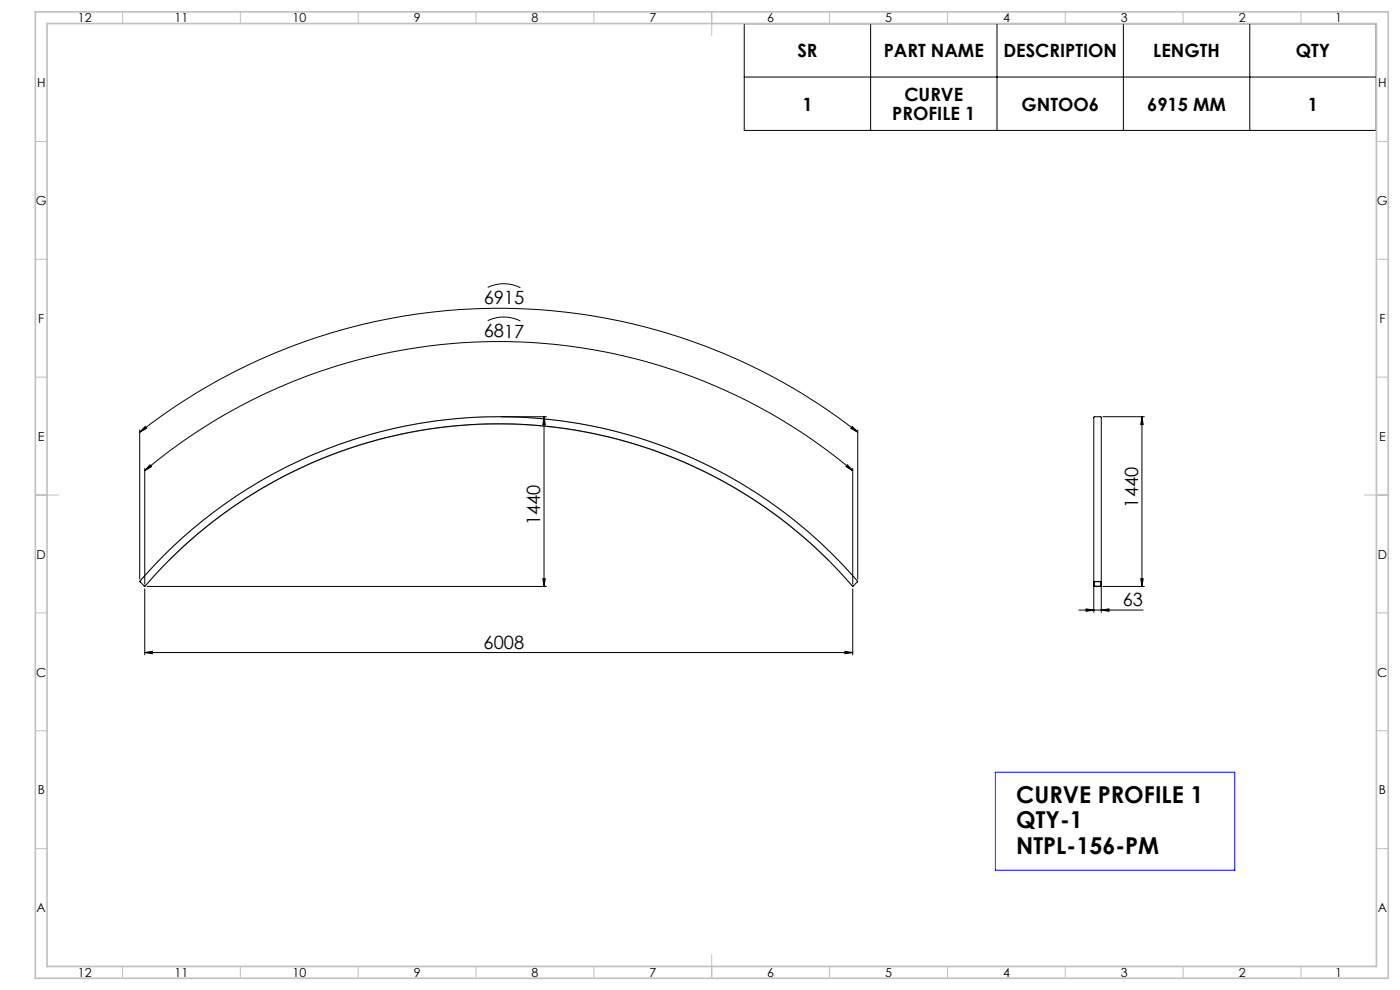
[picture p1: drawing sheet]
<svg xmlns="http://www.w3.org/2000/svg" width="594mm" height="420mm" viewBox="0 0 594 420" stroke-linecap="round" stroke-linejoin="round" font-family="sans-serif">
<g fill="none" stroke="#000" stroke-width=".42">
<path d="M315.8 10.1h268.1v45.2h-268.1zM369.4 10.1v45.2M423 10.1v45.2M476.6 10.1v45.2M530.3 10.1v45.2M315.8 32.7h268.1M206.9 136a15.6 15.6 0 0 1 13.9 .2M206.9 121.9a15.6 15.6 0 0 1 13.9 .2M212.6 176.8h19.2M230.8 176.8l.6 3.3h-1.1zM230.8 176.8v72M467.9 176.8h17.6"/>
<path d="M484.5 176.8l.5 3.3h-1zM484.5 176.8v72M59.3 182.4v63.3M59.3 183.4a247 247 0 0 1 304.6 0M61.4 198.7v49.1M61.4 199.7a233.3 233.3 0 0 1 300.4 0M61.6 181l.6 .7-2.9 1.7zM63.6 197.2l.7 .8-2.9 1.7zM359.6 197.2l2.2 2.5-2.8-1.7zM361.6 181l2.3 2.4-2.9-1.7zM361.8 198.7v49.1M363.9 182.4v63.3"/>
<path d="M69.1 236.1a200.7 200.7 0 0 1 294.8 10.7l-2.1 2a198 198 0 0 0-300.4 0l-2.1-2.1zM61.4 249.8v28M62.4 248.8h169.4M230.3 245.5h1.1l-.6 3.3zM361.8 249.8v28M457.7 258.8h27.3M460.8 258.3l3.3 .5-3.3 .5zM464.1 246.9v-69.8l.3-.3h2.6l.3 .2v69.9M464.1 246.9h3.2M464.1 248.6h3.2M464.1 246.9v12.9M464.3 246.9l2.7-.1 .1 1.8-2.8 .1z"/>
<path d="M467.3 258.8l3.2-.5v1zM467.3 246.9v12.9M467.9 248.8h17.6M484 245.5h1l-.5 3.3zM61.4 276.8l3.3-.5v1zM61.4 276.8h300.4M358.5 276.3l3.3 .5-3.3 .5z"/>
</g>
<g fill="none" stroke="#c0c0c0" stroke-width=".42">
<path d="M52 5v5M102 5v5M152 5v5M202 5v5M252 5v5M302 5v10M352 5v5M402 5v5M452 5v5M502 5v5M552 5v5M15 60h5"/>
<path d="M584 60h5M15 110h5M584 110h5M15 160h5M584 160h5M15 210h10M579 210h10M59.3 246.7a201 201 0 0 1 304.6 0M61.4 248.8a198.3 198.3 0 0 1 300.4 0M15 260h5M584 260h5M15 310h5"/>
<path d="M584 310h5M15 360h5M584 360h5M52 410v5M102 410v5M152 410v5M202 410v5M252 410v5M302 405v10M352 410v5M402 410v5M452 410v5"/>
<path d="M502 410v5M552 410v5"/>
</g>
<path d="M71.6 237.8a198 198 0 0 1 280 0" fill="none" stroke="#808080" stroke-width=".42"/>
<path d="M15 5h574v410h-574zM20 10h564v400h-564z" fill="none" stroke="#c0c0c0" stroke-width=".7"/>
<path d="M422.3 327.6h101.6v41.6h-101.6z" fill="none" stroke="#00f" stroke-width=".42"/>
<g fill="#000">
<path d="M359.6 197.2l2.2 2.5-2.8-1.7zM63.6 197.2l.7 .8-2.9 1.7z"/>
<path d="M361.6 181l2.3 2.4-2.9-1.7zM61.6 181l.6 .7-2.9 1.7z"/>
<path d="M230.3 245.5h1.1l-.6 3.3zM230.8 176.8l.6 3.3h-1.1z"/>
<path d="M467.3 258.8l3.2-.5v1zM460.8 258.3l3.3 .5-3.3 .5z"/>
<path d="M484 245.5h1l-.5 3.3zM484.5 176.8l.5 3.3h-1z"/>
<path d="M61.4 276.8l3.3-.5v1zM358.5 276.3l3.3 .5-3.3 .5z"/>
</g>
<g font-size="9.9">
<text x="431.2" y="340.6">CURVE PROFILE 1</text>
<text x="431.2" y="351.4">QTY-1</text>
<text x="431.2" y="362.3">NTPL-156-PM</text>
</g>
<g font-size="7.8">
<text x="338.3" y="24.3">SR</text>
<text x="375" y="24.3">PART NAME</text>
<text x="425.7" y="24.3">DESCRIPTION</text>
<text x="489.3" y="24.3">LENGTH</text>
<text x="549.8" y="24.3">QTY</text>
<text x="340.4" y="46.9">1</text>
<text x="383.7" y="43">CURVE</text>
<text x="433.4" y="46.9">GNTOO6</text>
<text x="486.7" y="46.9">6915 MM</text>
<text x="554.9" y="46.9">1</text>
<text x="378.6" y="50.8">PROFILE 1</text>
<text x="205.2" y="129" transform="rotate(1 205.2 129)">6915</text>
<text x="205.2" y="143.1" transform="rotate(1 205.2 143.1)">6817</text>
<text x="482.8" y="215.3" transform="rotate(-90 482.8 215.3)">1440</text>
<text x="229.2" y="222.9" transform="rotate(-90 229.2 222.9)">1440</text>
<text x="476.4" y="257.1">63</text>
<text x="205.2" y="275.1">6008</text>
</g>
<g font-size="5.3">
<text x="33.1" y="9.5">12</text>
<text x="74.1" y="9.5">11</text>
<text x="124.1" y="9.5">10</text>
<text x="175.6" y="9.5">9</text>
<text x="225.6" y="9.5">8</text>
<text x="275.6" y="9.5">7</text>
<text x="325.6" y="9.5">6</text>
<text x="375.6" y="9.5">5</text>
<text x="425.6" y="9.5">4</text>
<text x="475.6" y="9.5">3</text>
<text x="525.6" y="9.5">2</text>
<text x="566.6" y="9.5">1</text>
<text x="15.7" y="37">H</text>
<text x="584.7" y="37">H</text>
<text x="15.2" y="87">G</text>
<text x="584.2" y="87">G</text>
<text x="16.2" y="137">F</text>
<text x="585.2" y="137">F</text>
<text x="16.1" y="187">E</text>
<text x="585.1" y="187">E</text>
<text x="15.5" y="237">D</text>
<text x="584.5" y="237">D</text>
<text x="15.4" y="287">C</text>
<text x="584.4" y="287">C</text>
<text x="16" y="337.1">B</text>
<text x="585" y="337.1">B</text>
<text x="15.5" y="387">A</text>
<text x="584.5" y="387">A</text>
<text x="33.1" y="414.5">12</text>
<text x="74.1" y="414.5">11</text>
<text x="124.1" y="414.5">10</text>
<text x="175.6" y="414.5">9</text>
<text x="225.6" y="414.5">8</text>
<text x="275.6" y="414.5">7</text>
<text x="325.6" y="414.5">6</text>
<text x="375.6" y="414.5">5</text>
<text x="425.6" y="414.5">4</text>
<text x="475.6" y="414.5">3</text>
<text x="525.6" y="414.5">2</text>
<text x="566.6" y="414.5">1</text>
</g>
</svg>
